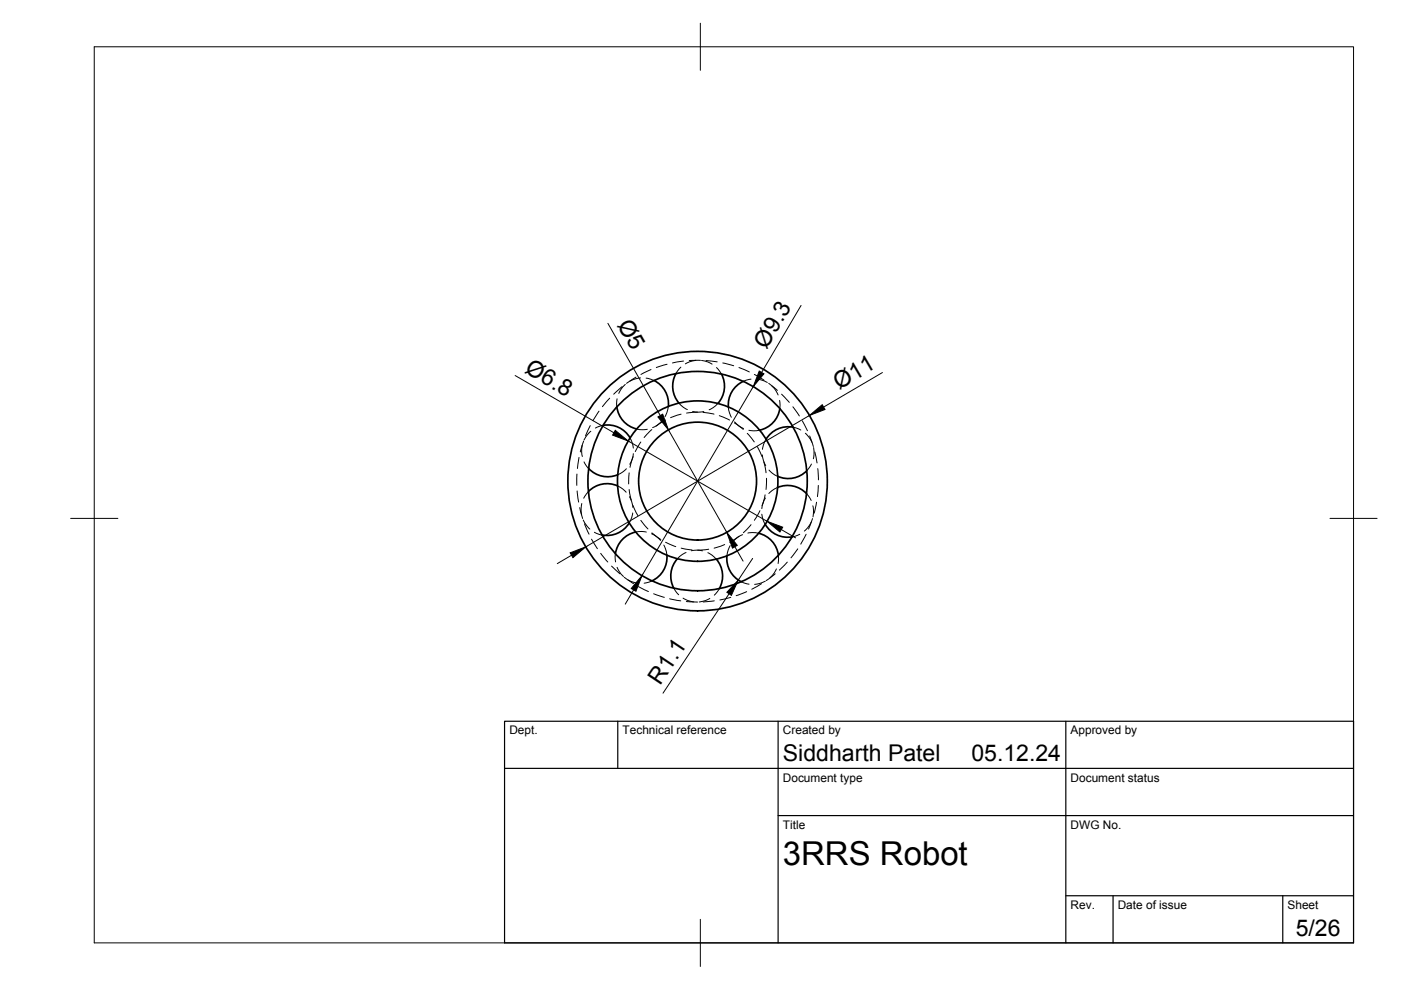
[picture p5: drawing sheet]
<svg xmlns="http://www.w3.org/2000/svg" width="297mm" height="210mm" viewBox="0 0 297 210" stroke-linecap="round" stroke-linejoin="round" font-family="sans-serif">
<!-- layer: Visible -->
<g fill="none" stroke="#000" stroke-width=".36">
<path d="M143.3 79.2a5.5 5.5 0 0 0 .7 6.3M153 79.3a5.5 5.5 0 0 1-.8 6.2M124.8 99.3a5.5 5.5 0 0 0 6.2 1.4M127.9 90.2a5.5 5.5 0 0 1 5.7 2.6M130.8 86.3a5.5 5.5 0 0 0 4.2 4.6M138.7 80.7a5.5 5.5 0 0 1 3 5.5M157.6 80.9a5.5 5.5 0 0 0-3.2 5.4M165.3 86.6a5.5 5.5 0 0 1-4.2 4.6M168.2 90.6a5.5 5.5 0 0 0-5.8 2.5M171.1 99.8a5.5 5.5 0 0 1-6.2 1.2M130.9 103a5.5 5.5 0 0 0-6.1 1.2M133.4 110.9a5.5 5.5 0 0 1-5.7 2.5"/>
<path d="M134.8 112.8a5.5 5.5 0 0 0-4.3 4.6M141.4 117.7a5.5 5.5 0 0 1-3.2 5.5M143.6 118.5a5.5 5.5 0 0 0-.7 6.2M151.9 118.5a5.5 5.5 0 0 1 .6 6.3M154.1 117.8a5.5 5.5 0 0 0 3.1 5.5M160.8 113.1a5.5 5.5 0 0 1 4.2 4.6M162.2 111.2a5.5 5.5 0 0 0 5.7 2.6M164.9 103.4a5.5 5.5 0 0 1 6.1 1.3"/>
<circle cx="147.9" cy="102" r="27.5"/>
<circle cx="147.9" cy="102" r="12.5"/>
<circle cx="147.9" cy="102" r="23.3"/>
<circle cx="147.9" cy="102" r="17"/>
</g>
<!-- layer: Hidden -->
<g fill="none" stroke="#000" stroke-width=".21">
<path d="M134.9 80l-2.1 1.3M138 78.4l-2.1 1M141.4 77.2l-2.3 .7M144.4 77.8l-1.1 1.4M144.9 76.6l-2.3 .4M147.6 76.4l-1.4 .3-.9 .4M148.5 76.4h-2.4M148.7 76.4l1.4 .3 .9 .5M149.7 76.4l2.4 .3M151.9 77.9l1.1 1.4M153.2 77l2.4 .5M156.7 77.9l2.2 1"/>
<path d="M159.9 79.4l2.1 1.2M122.8 97l-.4 2.3M123.4 94.4l-.1 1.4 .2 1M123.7 93.5l-.7 2.3M123.8 97.9l1 1.5M125.1 90.2l-1 2.2M125.3 91.4l-.8 .8-.7 1.1M127 87.2l-1.3 2M127.9 90.2l-1.7 .6M129.3 84.4l-1.6 1.8M130.8 84.6v1.7M131.9 82l-1.8 1.6"/>
<path d="M132.6 81.5l-.9 1-.5 .9M132.8 99.4l-.7 .6-1.1 .7M133.6 92.9l.5 1.2 .2 .9M134.2 96.8l-.6 2.3M134.3 96.2l-.3 1.2-.5 1M135 91l1.3 .1 .9-.1M135.8 80.1l-1 .2-1.3 .5M135.9 93.7l-1.2 2.1M137 80.2l1.6 .5M138.2 91.1l-1.6 1.7M140.3 89.3l-.9 .8-1 .6M141.1 89.1l-2 1.2"/>
<path d="M141.7 86.2l-.3 1.3-.4 .8M143.9 85.5l1 .9 .8 .4M144.4 87.8l-2.2 .8M146.9 87.2l1.1 .2 1.2-.1M147.9 87.4l-2.3 .2M149.1 87.4l2.3 .4M152.2 85.5l-1 .9-.9 .5M152.5 88.1l2.2 1M154.4 86.3l.3 1.3 .4 .9M155.7 89.7l1.9 1.4M155.7 89.4l.9 .9 1 .6M158.4 91.9l1.5 1.8"/>
<path d="M158.8 91.2l.9 .1 1.3-.1M159.2 80.4l-1.6 .4M160.4 80.4l1 .2 1.3 .5M160.5 94.7l1.1 2.1M161.6 96.4l.3 1.2 .4 1.1M161.9 97.9l.5 2.3M162.4 93.1l-.8 2.2M163 81.3l1.8 1.5M163 99.7l.7 .6 1.2 .7M163.6 81.8l.9 1 .5 .9M165.3 84.9v1.7M165.7 83.6l1.6 1.7"/>
<path d="M168.1 86.2l1.4 2M168.1 90.6l1.7 .6M170.1 89.2l1.1 2.1M170.8 91.9l.6 .7 .7 1.2M171.7 92.4l.7 2.3M172 98.4l-1 1.4M172.5 94.9l.1 1.4-.2 1M172.8 95.8l.4 2.4M173.4 99.3l.1 2.4M122.3 100.5v2.4M122.4 104.1l.3 2.4M122.9 107.6l.6 2.3"/>
<path d="M123.4 106.8l-.2 1 .1 1.3M123.7 110.3l.7 1.1 .7 .8M123.9 111.1l1 2.2M124.8 104.2l-1 1.4M125.4 114.3l1.3 2M126 112.9l1.7 .6M127.4 117.3l1.5 1.9M130.5 117.4v1.7M130.9 103l1.2 .7 .7 .7M133.4 100.3l-.1 2.3M133.4 103.8l.5 2.3M133.5 105.3l.4 1.1 .3 1.2"/>
<path d="M134.2 108.8l-.8 2.1M134.2 107.2l1.1 2.1M134.8 112.8l1.3-.1 .9 .1M135.9 110.3l1.5 1.9M138.2 113.2l1 .6 .9 .8M138.2 113l1.9 1.4M140.7 115.6l.4 .8 .3 1.3M141.1 115l2.2 .9M144.4 116.2l2.3 .4M145.5 117.2l-.9 .4-1 .9M146.6 116.8l1.2-.2 1.1 .2M150.1 117.2l.8 .5 1 .8"/>
<path d="M150.3 116.5l-2.4 .1M153.6 115.5l-2.2 .7M154.8 115.7l-.4 .9-.3 1.2M156.7 113.7l-2 1.3M157.4 113.4l-1 .5-.9 .8M158.6 113l.9-.1 1.3 .2M159.2 111.2l-1.6 1.8M161.1 108.3l-1.2 2M161.5 109l.2 1 .5 1.2M162.2 104.9l-.6 2.3M162.3 105.6l-.5 1.1-.3 1.1M162.5 101.4l-.1 2.4"/>
<path d="M164.8 103.3l-1.1 .7-.7 .6M165 117.7v1.8M166.9 119.2l-1.7 1.7M169.1 116.4l-1.4 1.9M169.6 113.3l-1.7 .5M170.9 113.3l-1.1 2.1M171 104.7l1 1.4M172 110.7l-.7 1.2-.8 .7M172.3 110l-.9 2.2M172.3 107.2l.2 1-.1 1.4M173.1 106.5l-.5 2.3M173.5 102.9l-.2 2.4"/>
<path d="M129.7 120l1.7 1.7M130.8 120.3l.5 .9 .9 1M132.4 122.4l1.9 1.4M133.1 122.9l1.3 .6 1 .2M135.3 124.4l2.2 1M138.2 123.2l-1.6 .4M138.6 125.9l2.2 .8M142 127l2.3 .4M142.9 124.7l1 1.4M144.8 126.8l.9 .5 1.4 .3M145.5 127.5l2.4 .1M150.5 126.9l-.9 .4-1.3 .3"/>
<path d="M151.4 127.4l-2.3 .2M152.5 124.8l-1.1 1.4M154.9 126.7l-2.3 .5M157.2 123.4l1.6 .5M158.3 125.4l-2.2 .9M161.5 123.8l-2.1 1.1M162.3 123.2l-1.3 .5-1 .2M164.4 121.7l-1.9 1.4M164.6 120.6l-.5 .9-.9 1"/>
</g>
<!-- layer: BORDER -->
<path d="M20 9.9h267v190h-267zM148.5 4.9v10M15 109.9h10M282 109.9h10M148.5 194.9v10" fill="none" stroke="#000" stroke-width=".21"/>
<!-- layer: TITLEBLOCK -->
<path d="M107 152.9h180v47h-180zM131 152.9v10M165 152.9v47M226 152.9v47M107 162.9h180M165 172.9h122M226 189.9h61M236 189.9v10M272 189.9v10" fill="none" stroke="#000" stroke-width=".25"/>
<!-- layer: FD_Dimensions -->
<g fill="none" stroke="#000" stroke-width=".21">
<path d="M109.2 79.6l21 12.2M128.9 68.6l11.1 19.5M169.8 64.8l-8.3 14.2M187.1 79l-12.5 7.3M133.2 93.5l29.4 17M141.7 91.2l12.4 21.7M159.7 82l-23.6 40.1M171.6 88.1l-47.4 27.8M121.2 117.7l-3 1.8M155.8 115.9l1.7 3.1M159.6 118.4l-3.1 4.6M165.7 112.3l3 1.7"/>
<path d="M134.3 125.1l-1.7 3M154.6 125.9l-14 21.1"/>
</g>
<path d="M161 78.7l1 .6-2.3 2.7zM130.5 91.2l2.7 2.3-3.3-1.2zM139.5 88.4l1-.6 1.2 3.4zM171.6 88.1l2.7-2.3 .6 1zM120.9 117.2l3.3-1.3-2.7 2.3zM154.1 112.9l2.2 2.7-1 .6zM162.6 110.5l3.3 1.3-.5 1zM136.1 122.1l-1.3 3.3-1-.6zM156.5 123l-1.4 3.2-1-.6z" fill="#000" stroke="#000" stroke-width=".21"/>
<text font-size="7" x="166" y="183.4">3RRS Robot</text>
<g font-size="4.9">
<text x="130.8" y="68.8" transform="rotate(60 130.8 68.8)">Ø5</text>
<text x="162.5" y="74.1" transform="rotate(-60 162.5 74.1)">Ø9.3</text>
<text x="111" y="78.9" transform="rotate(30 111 78.9)">Ø6.8</text>
<text x="177.9" y="82.6" transform="rotate(-30 177.9 82.6)">Ø11</text>
<text x="140" y="145.4" transform="rotate(-56 140 145.4)">R1.1</text>
<text x="166" y="161.4">Siddharth Patel</text>
<text x="206" y="161.4">05.12.24</text>
<text x="274.7" y="198.6">5/26</text>
</g>
<g font-size="2.5">
<text x="108" y="155.7">Dept.</text>
<text x="132" y="155.7">Technical reference</text>
<text x="166" y="155.7">Created by</text>
<text x="227" y="155.7">Approved by</text>
<text x="166" y="165.7">Document type</text>
<text x="227" y="165.7">Document status</text>
<text x="166" y="175.7">Title</text>
<text x="227" y="175.7">DWG No.</text>
<text x="227" y="192.7">Rev.</text>
<text x="237" y="192.7">Date of issue</text>
<text x="273" y="192.7">Sheet</text>
</g>
</svg>
